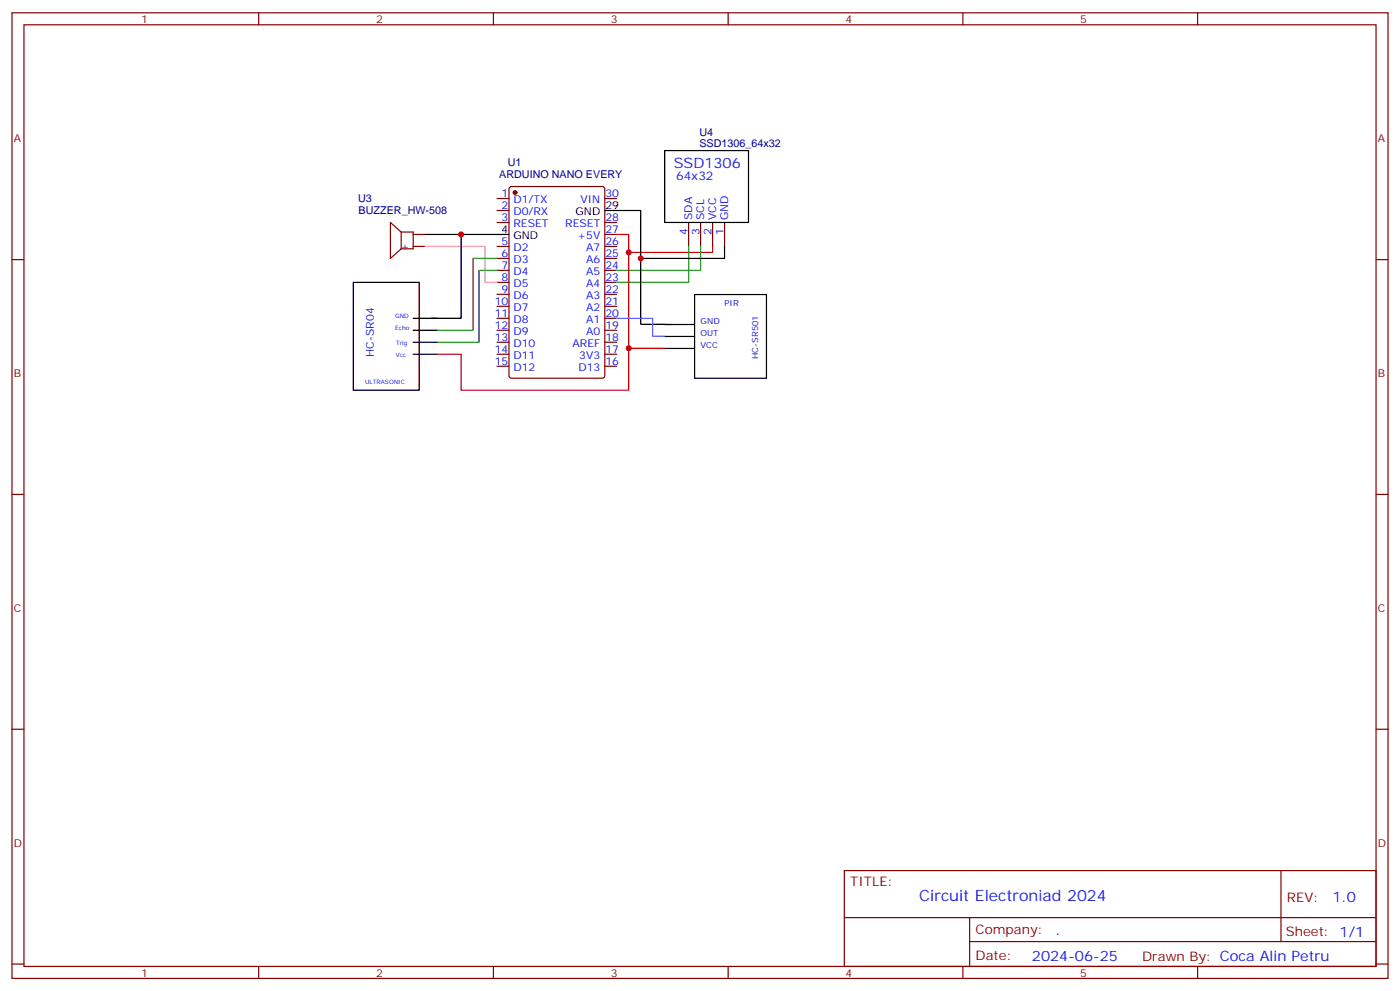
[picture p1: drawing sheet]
<svg xmlns="http://www.w3.org/2000/svg" width="412mm" height="292mm" viewBox="0 0 412 292" stroke-linecap="round" stroke-linejoin="round" font-family="sans-serif">
<g fill="none" stroke="#870000" stroke-width=".35">
<path d="M3.5 3.8h405.4v284.3h-405.4zM7.1 7.3h398.2v277.3h-398.2zM76.2 3.8v3.5M145.3 3.8v3.5M214.5 3.8v3.5M283.6 3.8v3.5M352.8 3.8v3.5M146.4 58.5h3.5M150.2 55.1l.4-.2h26.8l.7 .5 .1 55.3-.5 .6-27.1 .1-.6-.5-.1-55.3zM178.2 58.5h3.5M3.5 76.4h3.6M118.2 68.3h3.5v5h-3.5"/>
<path d="M118.2 68.3v5M118.2 68.3l-3.2-2.8v10.6l3.2-2.8M121.7 72.6h3.5M121.7 69h3.5M146.4 62h3.5M146.4 65.5h3.5M146.4 72.6h3.5M146.4 76.1h3.5M146.4 79.6h3.5M178.2 65.5h3.5M178.2 72.6h3.5M178.2 76.1h3.5"/>
<path d="M178.2 79.6h3.5M178.2 69h3.5M202.8 65.5v7.1M206.4 65.5v7.1M209.9 65.5v7.1M213.4 65.5v7.1M405.3 76.4h3.6M146.4 83.1h3.5M146.4 86.7h3.5M146.4 90.2h3.5M146.4 93.7h3.5M146.4 97.3h3.5"/>
<path d="M178.2 83.1h3.5M178.2 86.7h3.5M178.2 90.2h3.5M178.2 93.7h3.5M178.2 97.3h3.5M146.4 100.8h3.5M146.4 104.3h3.5M146.4 107.8h3.5M178.2 100.8h3.5M178.2 104.3h3.5M178.2 107.8h3.5M3.5 145.6h3.6"/>
<path d="M405.3 145.6h3.6M3.5 214.7h3.6M405.3 214.7h3.6M248.7 256.4h156.6v28.2h-156.6zM377.3 256.4v20.9M248.7 270.2h156.5M285.6 277.3h119.6M285.6 270.2v14.1M3.5 283.9h3.6M76.2 284.6v3.5M145.3 284.6v3.5M214.5 284.6v3.5"/>
<path d="M283.6 284.6v3.5M352.8 284.6v3.5M405.3 283.9h3.6"/>
</g>
<circle cx="151.7" cy="56.7" r=".53" fill="#870000" stroke="#870000" stroke-width=".35"/>
<g fill="none" stroke="#000" stroke-width=".35">
<path d="M195.8 44.3h24.7v21.2h-24.7zM125.2 69h24.7M135.8 69v24.7h-7M178.2 62h10.5v14.1h24.7v-3.5M188.7 76.1v19.4h7.1M104.1 83.1h19.4v31.8h-19.4zM121.7 93.7h7.1h-1.8M121.7 97.3h7.1M195.8 99.1h8.8M197.6 95.6h-1.8h8.8M204.6 86.7h21.2v24.7h-21.2zM121.7 100.8h7.1"/>
<path d="M121.7 104.3h7.1M195.8 102.6h8.8"/>
</g>
<path d="M125.2 72.6h17.7v10.5h3.5" fill="none" stroke="#f3f" stroke-width=".35"/>
<path d="M181.7 69h3.5v5.3h24.7v-1.7M185.2 74.3v40.6h-49.4v-10.6h-7M185.2 102.6h10.6" fill="none" stroke="#f00" stroke-width=".35"/>
<path d="M146.4 79.6h-5.3v21.2h-12.3M146.4 76.1h-7.1v21.2h-10.5M202.8 72.6v10.5h-21.1M206.4 72.6v7h-24.7" fill="none" stroke="#008700" stroke-width=".35"/>
<path d="M181.7 93.7h10.6v5.3h3.5" fill="none" stroke="#90f" stroke-width=".35"/>
<g fill="#c00">
<circle cx="185.2" cy="74.3" r=".88"/>
<circle cx="135.8" cy="69" r=".88"/>
<circle cx="188.7" cy="76.1" r=".88"/>
<circle cx="185.2" cy="102.6" r=".88"/>
</g>
<text font-size="4.6" fill="#00f" x="270.8" y="265.4">Circuit Electroniad 2024</text>
<g font-size="4.2" fill="#00f">
<text x="198.5" y="49.5">SSD1306</text>
<text x="392.5" y="265.6">1.0</text>
<text x="310.9" y="275.2">.</text>
<text x="304" y="283">2024-06-25</text>
</g>
<g font-size="3.9" fill="#800">
<text x="250.5" y="260.9">TITLE:</text>
<text x="379.1" y="265.6">REV:</text>
<text x="287.4" y="275.1">Company:</text>
<text x="378.7" y="275.8">Sheet: 1/1</text>
<text x="287.4" y="282.8">Date:</text>
<text x="336.4" y="282.9">Drawn By: Coca Alin Petru</text>
</g>
<text font-size="3.5" fill="#00f" x="199.2" y="53.1">64x32</text>
<g font-size="3.2" fill="#800">
<text x="41.6" y="6.8">1</text>
<text x="110.8" y="6.8">2</text>
<text x="179.9" y="6.8">3</text>
<text x="249.1" y="6.8">4</text>
<text x="318.2" y="6.8">5</text>
<text x="4.1" y="41.9">A</text>
<text x="405.9" y="41.9">A</text>
<text x="4.1" y="111">B</text>
<text x="405.9" y="111">B</text>
<text x="4.1" y="180.2">C</text>
<text x="405.9" y="180.2">C</text>
<text x="4.1" y="249.3">D</text>
<text x="405.9" y="249.3">D</text>
<text x="41.6" y="287.6">1</text>
<text x="110.8" y="287.6">2</text>
<text x="179.9" y="287.6">3</text>
<text x="249.1" y="287.6">4</text>
<text x="318.2" y="287.6">5</text>
</g>
<g font-size="3.2" fill="#000080">
<text x="206" y="40.1">U4</text>
<text x="206" y="43.3">SSD1306_64x32</text>
<text x="147" y="52.5">ARDUINO NANO EVERY</text>
<text x="149.6" y="49">U1</text>
<text x="105.5" y="59.6">U3</text>
<text x="105.6" y="63.1">BUZZER_HW-508</text>
</g>
<g font-size="3.2" fill="#00f">
<text x="147.7" y="58.1">1</text>
<text x="151.2" y="59.9">D1/TX</text>
<text x="171" y="59.9">VIN</text>
<text x="178.3" y="58.1">30</text>
<text x="147.7" y="61.6">2</text>
<text x="147.7" y="65.2">3</text>
<text x="151.2" y="63.4">D0/RX</text>
<text x="178.3" y="65.2">28</text>
<text x="203.9" y="64.8" transform="rotate(-90 203.9 64.8)">SDA</text>
<text x="207.4" y="64.8" transform="rotate(-90 207.4 64.8)">SCL</text>
<text x="211" y="64.8" transform="rotate(-90 211 64.8)">VCC</text>
<text x="214.5" y="64.8" transform="rotate(-90 214.5 64.8)">GND</text>
<text x="151.2" y="66.9">RESET</text>
<text x="166.5" y="66.9">RESET</text>
<text x="170.1" y="70.4">+5V</text>
<text x="178.3" y="68.7">27</text>
<text x="202.5" y="69.3" transform="rotate(-90 202.5 69.3)">4</text>
<text x="206" y="69.3" transform="rotate(-90 206 69.3)">3</text>
<text x="209.5" y="69.3" transform="rotate(-90 209.5 69.3)">2</text>
<text x="213.1" y="69.3" transform="rotate(-90 213.1 69.3)">1</text>
<text x="118.1" y="73.6">+</text>
<text x="147.7" y="72.2">5</text>
<text x="147.7" y="75.7">6</text>
<text x="151.2" y="74">D2</text>
<text x="151.2" y="77.5">D3</text>
<text x="172.7" y="77.5">A6</text>
<text x="172.7" y="74">A7</text>
<text x="178.3" y="75.7">25</text>
<text x="178.3" y="72.2">26</text>
<text x="147.7" y="79.3">7</text>
<text x="147.7" y="82.8">8</text>
<text x="151.2" y="81">D4</text>
<text x="172.7" y="81">A5</text>
<text x="178.3" y="82.8">23</text>
<text x="178.3" y="79.3">24</text>
<text x="145.7" y="89.9">10</text>
<text x="147.7" y="86.3">9</text>
<text x="151.2" y="84.6">D5</text>
<text x="151.2" y="88.1">D6</text>
<text x="172.7" y="88.1">A3</text>
<text x="172.7" y="84.6">A4</text>
<text x="178.3" y="89.9">21</text>
<text x="178.3" y="86.3">22</text>
<text x="145.7" y="93.4">11</text>
<text x="151.2" y="91.6">D7</text>
<text x="151.2" y="95.1">D8</text>
<text x="172.7" y="95.1">A1</text>
<text x="172.7" y="91.6">A2</text>
<text x="178.3" y="93.4">20</text>
<text x="145.7" y="96.9">12</text>
<text x="145.7" y="100.4">13</text>
<text x="151.2" y="98.7">D9</text>
<text x="172.7" y="98.7">A0</text>
<text x="178.3" y="100.4">18</text>
<text x="178.3" y="96.9">19</text>
<text x="110.1" y="105" transform="rotate(-90 110.1 105)">HC-SR04</text>
<text x="145.7" y="104">14</text>
<text x="145.7" y="107.5">15</text>
<text x="151.2" y="102.2">D10</text>
<text x="151.2" y="105.7">D11</text>
<text x="168.6" y="102.2">AREF</text>
<text x="170.6" y="105.7">3V3</text>
<text x="178.3" y="107.5">16</text>
<text x="178.3" y="104">17</text>
<text x="151.2" y="109.3">D12</text>
<text x="170.4" y="109.3">D13</text>
</g>
<g font-size="3.2">
<text x="169.6" y="63.4">GND</text>
<text x="178.3" y="61.6">29</text>
<text x="147.7" y="68.7">4</text>
<text x="151.2" y="70.4">GND</text>
</g>
<g font-size="2.5" fill="#00f">
<text x="206.4" y="95.6">GND</text>
<text x="213.4" y="90.2">PIR</text>
<text x="206.4" y="99.1">OUT</text>
<text x="206.4" y="102.6">VCC</text>
<text x="223.3" y="105.7" transform="rotate(-90 223.3 105.7)">HC-SR501</text>
</g>
<g font-size="1.8" fill="#00f">
<text x="116.4" y="93.7">GND</text>
<text x="116.4" y="97.3">Echo</text>
<text x="116.7" y="101.5">Trig</text>
<text x="116.6" y="105.1">Vcc</text>
<text x="107.6" y="113.1">ULTRASONIC</text>
</g>
</svg>
